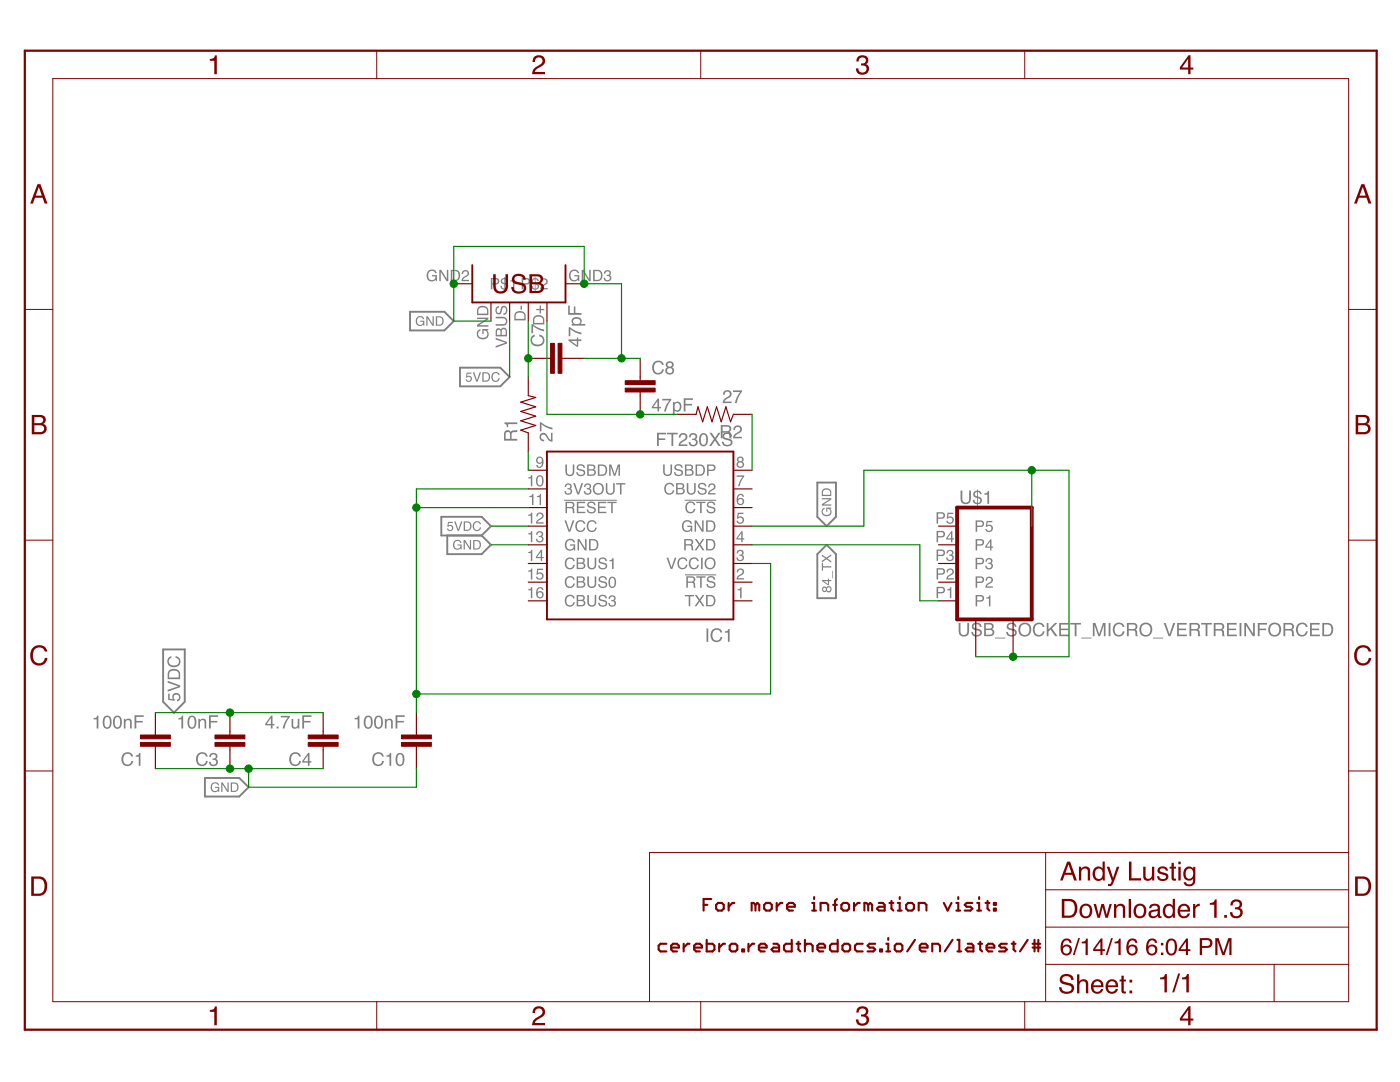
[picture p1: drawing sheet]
<?xml version="1.0" encoding="utf-8"?>
<!DOCTYPE eagle SYSTEM "eagle.dtd">
<!--
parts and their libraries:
SparkFun-Passives: Licensing: Creative Commons ShareAlike 4.0 International - https://creativecommons.org/licenses/by-sa/4.0
-->
<eagle version="7.3.0">
<drawing>
<settings>
<setting alwaysvectorfont="no"/>
<setting verticaltext="up"/>
</settings>
<grid distance="0.1" unitdist="inch" unit="inch" style="lines" multiple="1" display="no" altdistance="0.01" altunitdist="inch" altunit="inch"/>
<schematic xreflabel="%F%N/%S.%C%R" xrefpart="/%S.%C%R">
<libraries>
<library name="ftdichip">
<symbols>
<symbol name="FT230X">
<pin name="TXD" x="-15.24" y="7.62" length="short" direction="out"/>
<pin name="!RTS" x="-15.24" y="5.08" length="short" direction="out"/>
<pin name="VCCIO" x="-15.24" y="2.54" length="short" direction="pwr"/>
<pin name="RXD" x="-15.24" y="0" length="short" direction="in"/>
<pin name="GND" x="-15.24" y="-2.54" length="short" direction="pwr"/>
<pin name="!CTS" x="-15.24" y="-5.08" length="short" direction="in"/>
<pin name="CBUS2" x="-15.24" y="-7.62" length="short"/>
<pin name="USBDP" x="-15.24" y="-10.16" length="short" direction="in"/>
<pin name="USBDM" x="15.24" y="-10.16" length="short" direction="in" rot="R180"/>
<pin name="3V3OUT" x="15.24" y="-7.62" length="short" direction="out" rot="R180"/>
<pin name="!RESET" x="15.24" y="-5.08" length="short" direction="in" rot="R180"/>
<pin name="VCC" x="15.24" y="-2.54" length="short" direction="pwr" rot="R180"/>
<pin name="GND@1" x="15.24" y="0" length="short" direction="pwr" rot="R180"/>
<pin name="CBUS1" x="15.24" y="2.54" length="short" rot="R180"/>
<pin name="CBUS0" x="15.24" y="5.08" length="short" rot="R180"/>
<pin name="CBUS3" x="15.24" y="7.62" length="short" rot="R180"/>
<wire x1="-12.7" y1="-12.7" x2="12.7" y2="-12.7" width="0.254" layer="94"/>
<wire x1="12.7" y1="-12.7" x2="12.7" y2="10.16" width="0.254" layer="94"/>
<wire x1="12.7" y1="10.16" x2="-12.7" y2="10.16" width="0.254" layer="94"/>
<wire x1="-12.7" y1="10.16" x2="-12.7" y2="-12.7" width="0.254" layer="94"/>
<text x="-12.7" y="11.43" size="1.778" layer="95">&gt;NAME</text>
<text x="-12.7" y="-15.24" size="1.778" layer="96">&gt;VALUE</text>
</symbol>
</symbols>
<devicesets>
<deviceset name="FT230X" prefix="IC">
<gates>
<gate name="G$1" symbol="FT230X" x="0" y="0"/>
</gates>
<devices>
<device name="S" package="SSOP16">
<connects>
<connect gate="G$1" pin="!CTS" pad="6"/>
<connect gate="G$1" pin="!RESET" pad="11"/>
<connect gate="G$1" pin="!RTS" pad="2"/>
<connect gate="G$1" pin="3V3OUT" pad="10"/>
<connect gate="G$1" pin="CBUS0" pad="15"/>
<connect gate="G$1" pin="CBUS1" pad="14"/>
<connect gate="G$1" pin="CBUS2" pad="7"/>
<connect gate="G$1" pin="CBUS3" pad="16"/>
<connect gate="G$1" pin="GND" pad="5"/>
<connect gate="G$1" pin="GND@1" pad="13"/>
<connect gate="G$1" pin="RXD" pad="4"/>
<connect gate="G$1" pin="TXD" pad="1"/>
<connect gate="G$1" pin="USBDM" pad="9"/>
<connect gate="G$1" pin="USBDP" pad="8"/>
<connect gate="G$1" pin="VCC" pad="12"/>
<connect gate="G$1" pin="VCCIO" pad="3"/>
</connects>
<technologies>
<technology name=""/>
</technologies>
</device>
<device name="Q" package="QFN16">
<connects>
<connect gate="G$1" pin="!CTS" pad="4"/>
<connect gate="G$1" pin="!RESET" pad="9"/>
<connect gate="G$1" pin="!RTS" pad="16"/>
<connect gate="G$1" pin="3V3OUT" pad="8"/>
<connect gate="G$1" pin="CBUS0" pad="12"/>
<connect gate="G$1" pin="CBUS1" pad="11"/>
<connect gate="G$1" pin="CBUS2" pad="5"/>
<connect gate="G$1" pin="CBUS3" pad="14"/>
<connect gate="G$1" pin="GND" pad="3"/>
<connect gate="G$1" pin="GND@1" pad="13"/>
<connect gate="G$1" pin="RXD" pad="2"/>
<connect gate="G$1" pin="TXD" pad="15"/>
<connect gate="G$1" pin="USBDM" pad="7"/>
<connect gate="G$1" pin="USBDP" pad="6"/>
<connect gate="G$1" pin="VCC" pad="10"/>
<connect gate="G$1" pin="VCCIO" pad="1"/>
</connects>
<technologies>
<technology name=""/>
</technologies>
</device>
</devices>
</deviceset>
</devicesets>
</library>
<library name="Andy-library">
<symbols>
<symbol name="USB">
<wire x1="5.08" y1="10.16" x2="0" y2="10.16" width="0.254" layer="94"/>
<wire x1="0" y1="10.16" x2="0" y2="-2.54" width="0.254" layer="94"/>
<wire x1="0" y1="-2.54" x2="5.08" y2="-2.54" width="0.254" layer="94"/>
<text x="3.81" y="0" size="2.54" layer="94" rot="R90">USB</text>
<pin name="D+" x="-2.54" y="7.62" visible="pad" length="short"/>
<pin name="D-" x="-2.54" y="5.08" visible="pad" length="short"/>
<pin name="VBUS" x="-2.54" y="2.54" visible="pad" length="short"/>
<pin name="GND" x="-2.54" y="0" visible="pad" length="short"/>
<pin name="P$1" x="2.54" y="-5.08" length="short" rot="R90"/>
<pin name="P$2" x="2.54" y="12.7" length="short" rot="R270"/>
</symbol>
<symbol name="RESISTOR">
<wire x1="-2.54" y1="0" x2="-2.159" y2="1.016" width="0.1524" layer="94"/>
<wire x1="-2.159" y1="1.016" x2="-1.524" y2="-1.016" width="0.1524" layer="94"/>
<wire x1="-1.524" y1="-1.016" x2="-0.889" y2="1.016" width="0.1524" layer="94"/>
<wire x1="-0.889" y1="1.016" x2="-0.254" y2="-1.016" width="0.1524" layer="94"/>
<wire x1="-0.254" y1="-1.016" x2="0.381" y2="1.016" width="0.1524" layer="94"/>
<wire x1="0.381" y1="1.016" x2="1.016" y2="-1.016" width="0.1524" layer="94"/>
<wire x1="1.016" y1="-1.016" x2="1.651" y2="1.016" width="0.1524" layer="94"/>
<wire x1="1.651" y1="1.016" x2="2.286" y2="-1.016" width="0.1524" layer="94"/>
<wire x1="2.286" y1="-1.016" x2="2.54" y2="0" width="0.1524" layer="94"/>
<text x="-3.81" y="1.4986" size="1.778" layer="95">&gt;NAME</text>
<text x="-3.81" y="-3.302" size="1.778" layer="96">&gt;VALUE</text>
<pin name="2" x="5.08" y="0" visible="off" length="short" direction="pas" swaplevel="1" rot="R180"/>
<pin name="1" x="-5.08" y="0" visible="off" length="short" direction="pas" swaplevel="1"/>
</symbol>
<symbol name="MICRO-SOCKET">
<wire x1="-5.08" y1="7.62" x2="-5.08" y2="-7.62" width="0.508" layer="94"/>
<wire x1="-5.08" y1="-7.62" x2="5.08" y2="-7.62" width="0.508" layer="94"/>
<wire x1="5.08" y1="-7.62" x2="5.08" y2="7.62" width="0.508" layer="94"/>
<wire x1="5.08" y1="7.62" x2="-5.08" y2="7.62" width="0.508" layer="94"/>
<text x="-4.826" y="8.128" size="1.778" layer="95">&gt;NAME</text>
<text x="-5.08" y="-9.906" size="1.778" layer="96">&gt;VALUE</text>
<pin name="P4" x="-7.62" y="2.54" length="short"/>
<pin name="P1" x="-7.62" y="-5.08" length="short"/>
<pin name="P5" x="-7.62" y="5.08" length="short"/>
<pin name="P2" x="-7.62" y="-2.54" length="short"/>
<pin name="P3" x="-7.62" y="0" length="short"/>
<pin name="P$1" x="2.54" y="-12.7" visible="off" length="middle" rot="R90"/>
<pin name="P$2" x="-2.54" y="-12.7" visible="off" length="middle" rot="R90"/>
</symbol>
</symbols>
<devicesets>
<deviceset name="USB" prefix="JP">
<gates>
<gate name="G$1" symbol="USB" x="0" y="0"/>
</gates>
<devices>
<device name="-A-H" package="USB-A-H">
<connects>
<connect gate="G$1" pin="D+" pad="D+"/>
<connect gate="G$1" pin="D-" pad="D-"/>
<connect gate="G$1" pin="GND" pad="GND"/>
<connect gate="G$1" pin="P$1" pad="GND2"/>
<connect gate="G$1" pin="P$2" pad="GND3"/>
<connect gate="G$1" pin="VBUS" pad="VBUS"/>
</connects>
<technologies>
<technology name=""/>
</technologies>
</device>
</devices>
</deviceset>
<deviceset name="RESISTOR" prefix="R" uservalue="yes">
<gates>
<gate name="G$1" symbol="RESISTOR" x="0" y="0"/>
</gates>
<devices>
<device name="1206" package="1206">
<connects>
<connect gate="G$1" pin="1" pad="1"/>
<connect gate="G$1" pin="2" pad="2"/>
</connects>
<technologies>
<technology name=""/>
</technologies>
</device>
<device name="AXIAL-0.3" package="AXIAL-0.3">
<connects>
<connect gate="G$1" pin="1" pad="P$1"/>
<connect gate="G$1" pin="2" pad="P$2"/>
</connects>
<technologies>
<technology name=""/>
</technologies>
</device>
<device name="2010" package="R2010">
<connects>
<connect gate="G$1" pin="1" pad="1"/>
<connect gate="G$1" pin="2" pad="2"/>
</connects>
<technologies>
<technology name=""/>
</technologies>
</device>
<device name="0805-RES" package="0805">
<connects>
<connect gate="G$1" pin="1" pad="1"/>
<connect gate="G$1" pin="2" pad="2"/>
</connects>
<technologies>
<technology name=""/>
</technologies>
</device>
<device name="0603-RES" package="0603-RES">
<connects>
<connect gate="G$1" pin="1" pad="1"/>
<connect gate="G$1" pin="2" pad="2"/>
</connects>
<technologies>
<technology name=""/>
</technologies>
</device>
<device name="0402-RES" package="0402-RES">
<connects>
<connect gate="G$1" pin="1" pad="1"/>
<connect gate="G$1" pin="2" pad="2"/>
</connects>
<technologies>
<technology name=""/>
</technologies>
</device>
<device name="PTH-1/6W" package="1/6W-RES">
<connects>
<connect gate="G$1" pin="1" pad="1"/>
<connect gate="G$1" pin="2" pad="2"/>
</connects>
<technologies>
<technology name=""/>
</technologies>
</device>
<device name="2512" package="R2512">
<connects>
<connect gate="G$1" pin="1" pad="1"/>
<connect gate="G$1" pin="2" pad="2"/>
</connects>
<technologies>
<technology name=""/>
</technologies>
</device>
<device name="PTH-1/4W" package="AXIAL-0.4">
<connects>
<connect gate="G$1" pin="1" pad="P$1"/>
<connect gate="G$1" pin="2" pad="P$2"/>
</connects>
<technologies>
<technology name=""/>
</technologies>
</device>
<device name="PTH-1/2W" package="AXIAL-0.5">
<connects>
<connect gate="G$1" pin="1" pad="P$1"/>
<connect gate="G$1" pin="2" pad="P$2"/>
</connects>
<technologies>
<technology name=""/>
</technologies>
</device>
<device name="PTH-1W" package="AXIAL-0.6">
<connects>
<connect gate="G$1" pin="1" pad="P$1"/>
<connect gate="G$1" pin="2" pad="P$2"/>
</connects>
<technologies>
<technology name=""/>
</technologies>
</device>
<device name="PTH-2W" package="AXIAL-0.8">
<connects>
<connect gate="G$1" pin="1" pad="P$1"/>
<connect gate="G$1" pin="2" pad="P$2"/>
</connects>
<technologies>
<technology name=""/>
</technologies>
</device>
<device name="KIT" package="AXIAL-0.3-KIT">
<connects>
<connect gate="G$1" pin="1" pad="P$1"/>
<connect gate="G$1" pin="2" pad="P$2"/>
</connects>
<technologies>
<technology name=""/>
</technologies>
</device>
<device name="EZ" package="AXIAL-0.3EZ">
<connects>
<connect gate="G$1" pin="1" pad="P$1"/>
<connect gate="G$1" pin="2" pad="P$2"/>
</connects>
<technologies>
<technology name=""/>
</technologies>
</device>
</devices>
</deviceset>
<deviceset name="USB_SOCKET_MICRO_VERT">
<gates>
<gate name="G$1" symbol="MICRO-SOCKET" x="0" y="0"/>
</gates>
<devices>
<device name="" package="USB_VERT_MICRO_SMD">
<connects>
<connect gate="G$1" pin="P$1" pad="P$1"/>
<connect gate="G$1" pin="P$2" pad="P$2 P$3"/>
<connect gate="G$1" pin="P1" pad="P1"/>
<connect gate="G$1" pin="P2" pad="P2"/>
<connect gate="G$1" pin="P3" pad="P3"/>
<connect gate="G$1" pin="P4" pad="P4"/>
<connect gate="G$1" pin="P5" pad="P5"/>
</connects>
<technologies>
<technology name=""/>
</technologies>
</device>
<device name="HORIZONTAL" package="USB_HORZ_MICRO_SMD">
<connects>
<connect gate="G$1" pin="P$1" pad="G1"/>
<connect gate="G$1" pin="P$2" pad="G2"/>
<connect gate="G$1" pin="P1" pad="P1"/>
<connect gate="G$1" pin="P2" pad="P2"/>
<connect gate="G$1" pin="P3" pad="P3"/>
<connect gate="G$1" pin="P4" pad="P4"/>
<connect gate="G$1" pin="P5" pad="P5"/>
</connects>
<technologies>
<technology name=""/>
</technologies>
</device>
<device name="REINFORCED" package="USB_HORZ_REINFORCED_MICRO">
<connects>
<connect gate="G$1" pin="P$1" pad="G1 G2"/>
<connect gate="G$1" pin="P$2" pad="P$1 P$2"/>
<connect gate="G$1" pin="P1" pad="P1"/>
<connect gate="G$1" pin="P2" pad="P2"/>
<connect gate="G$1" pin="P3" pad="P3"/>
<connect gate="G$1" pin="P4" pad="P4"/>
<connect gate="G$1" pin="P5" pad="P5"/>
</connects>
<technologies>
<technology name=""/>
</technologies>
</device>
</devices>
</deviceset>
</devicesets>
</library>
<library name="SparkFun-Passives">
<symbols>
<symbol name="CAP">
<wire x1="0" y1="2.54" x2="0" y2="2.032" width="0.1524" layer="94"/>
<wire x1="0" y1="0" x2="0" y2="0.508" width="0.1524" layer="94"/>
<text x="1.524" y="2.921" size="1.778" layer="95">&gt;NAME</text>
<text x="1.524" y="-2.159" size="1.778" layer="96">&gt;VALUE</text>
<rectangle x1="-2.032" y1="0.508" x2="2.032" y2="1.016" layer="94"/>
<rectangle x1="-2.032" y1="1.524" x2="2.032" y2="2.032" layer="94"/>
<pin name="1" x="0" y="5.08" visible="off" length="short" direction="pas" swaplevel="1" rot="R270"/>
<pin name="2" x="0" y="-2.54" visible="off" length="short" direction="pas" swaplevel="1" rot="R90"/>
</symbol>
</symbols>
<devicesets>
<deviceset name="CAP" prefix="C" uservalue="yes">
<gates>
<gate name="G$1" symbol="CAP" x="0" y="0"/>
</gates>
<devices>
<device name="PTH" package="CAP-PTH-SMALL">
<connects>
<connect gate="G$1" pin="1" pad="1"/>
<connect gate="G$1" pin="2" pad="2"/>
</connects>
<technologies>
<technology name=""/>
</technologies>
</device>
<device name="PTH2" package="CAP-PTH-SMALL2">
<connects>
<connect gate="G$1" pin="1" pad="1"/>
<connect gate="G$1" pin="2" pad="2"/>
</connects>
<technologies>
<technology name=""/>
</technologies>
</device>
<device name="0805" package="0805">
<connects>
<connect gate="G$1" pin="1" pad="1"/>
<connect gate="G$1" pin="2" pad="2"/>
</connects>
<technologies>
<technology name=""/>
</technologies>
</device>
<device name="PTH3" package="CAP-PTH-LARGE">
<connects>
<connect gate="G$1" pin="1" pad="1"/>
<connect gate="G$1" pin="2" pad="2"/>
</connects>
<technologies>
<technology name=""/>
</technologies>
</device>
<device name="SMD" package="GRM43D">
<connects>
<connect gate="G$1" pin="1" pad="A"/>
<connect gate="G$1" pin="2" pad="C"/>
</connects>
<technologies>
<technology name=""/>
</technologies>
</device>
<device name="0603-CAP" package="0603-CAP">
<connects>
<connect gate="G$1" pin="1" pad="1"/>
<connect gate="G$1" pin="2" pad="2"/>
</connects>
<technologies>
<technology name=""/>
</technologies>
</device>
<device name="0402-CAP" package="0402-CAP">
<connects>
<connect gate="G$1" pin="1" pad="1"/>
<connect gate="G$1" pin="2" pad="2"/>
</connects>
<technologies>
<technology name=""/>
</technologies>
</device>
<device name="PTH1" package="CAP-PTH-5MM">
<connects>
<connect gate="G$1" pin="1" pad="1"/>
<connect gate="G$1" pin="2" pad="2"/>
</connects>
<technologies>
<technology name=""/>
</technologies>
</device>
<device name="_" package="AXIAL-5MM">
<connects>
<connect gate="G$1" pin="1" pad="P$1"/>
<connect gate="G$1" pin="2" pad="P$2"/>
</connects>
<technologies>
<technology name=""/>
</technologies>
</device>
<device name="1210" package="1210">
<connects>
<connect gate="G$1" pin="1" pad="1"/>
<connect gate="G$1" pin="2" pad="2"/>
</connects>
<technologies>
<technology name=""/>
</technologies>
</device>
<device name="1206" package="1206">
<connects>
<connect gate="G$1" pin="1" pad="1"/>
<connect gate="G$1" pin="2" pad="2"/>
</connects>
<technologies>
<technology name=""/>
</technologies>
</device>
<device name="ASMD" package="CTZ3">
<connects>
<connect gate="G$1" pin="1" pad="+"/>
<connect gate="G$1" pin="2" pad="-"/>
</connects>
<technologies>
<technology name=""/>
</technologies>
</device>
<device name="KIT" package="CAP-PTH-SMALL-KIT">
<connects>
<connect gate="G$1" pin="1" pad="1"/>
<connect gate="G$1" pin="2" pad="2"/>
</connects>
<technologies>
<technology name=""/>
</technologies>
</device>
<device name="EZ" package="CAP-PTH-SMALLEZ">
<connects>
<connect gate="G$1" pin="1" pad="1"/>
<connect gate="G$1" pin="2" pad="2"/>
</connects>
<technologies>
<technology name=""/>
</technologies>
</device>
</devices>
</deviceset>
</devicesets>
</library>
<library name="frames">
<symbols>
<symbol name="A5L-LOC">
<wire x1="85.09" y1="3.81" x2="85.09" y2="24.13" width="0.1016" layer="94"/>
<wire x1="85.09" y1="24.13" x2="139.065" y2="24.13" width="0.1016" layer="94"/>
<wire x1="139.065" y1="24.13" x2="180.34" y2="24.13" width="0.1016" layer="94"/>
<wire x1="170.18" y1="3.81" x2="170.18" y2="8.89" width="0.1016" layer="94"/>
<wire x1="170.18" y1="8.89" x2="180.34" y2="8.89" width="0.1016" layer="94"/>
<wire x1="170.18" y1="8.89" x2="139.065" y2="8.89" width="0.1016" layer="94"/>
<wire x1="139.065" y1="8.89" x2="139.065" y2="3.81" width="0.1016" layer="94"/>
<wire x1="139.065" y1="8.89" x2="139.065" y2="13.97" width="0.1016" layer="94"/>
<wire x1="139.065" y1="13.97" x2="180.34" y2="13.97" width="0.1016" layer="94"/>
<wire x1="139.065" y1="13.97" x2="139.065" y2="19.05" width="0.1016" layer="94"/>
<wire x1="139.065" y1="19.05" x2="180.34" y2="19.05" width="0.1016" layer="94"/>
<wire x1="139.065" y1="19.05" x2="139.065" y2="24.13" width="0.1016" layer="94"/>
<text x="140.97" y="15.24" size="2.54" layer="94">&gt;DRAWING_NAME</text>
<text x="140.97" y="10.16" size="2.286" layer="94">&gt;LAST_DATE_TIME</text>
<text x="154.305" y="5.08" size="2.54" layer="94">&gt;SHEET</text>
<text x="140.716" y="4.953" size="2.54" layer="94">Sheet:</text>
<frame x1="0" y1="0" x2="184.15" y2="133.35" columns="4" rows="4" layer="94"/>
<text x="140.97" y="20.32" size="2.54" layer="94">Andy Lustig</text>
<text x="112.522" y="14.224" size="1.8542" layer="94" font="vector" ratio="15" align="center">For more information visit:

cerebro.readthedocs.io/en/latest/#</text>
</symbol>
</symbols>
<devicesets>
<deviceset name="A5L-LOC" prefix="FRAME" uservalue="yes">
<gates>
<gate name="G$1" symbol="A5L-LOC" x="0" y="0"/>
</gates>
<devices>
<device name="">
<technologies>
<technology name=""/>
</technologies>
</device>
</devices>
</deviceset>
</devicesets>
</library>
</libraries>
<attributes>
</attributes>
<variantdefs>
</variantdefs>
<classes>
<class number="0" name="default" width="0" drill="0">
</class>
</classes>
<parts>
<part name="IC1" library="ftdichip" deviceset="FT230X" device="S"/>
<part name="JP1" library="Andy-library" deviceset="USB" device="-A-H"/>
<part name="C7" library="SparkFun-Passives" deviceset="CAP" device="0805" value="47pF"/>
<part name="C8" library="SparkFun-Passives" deviceset="CAP" device="0805" value="47pF"/>
<part name="C1" library="SparkFun-Passives" deviceset="CAP" device="0805" value="100nF"/>
<part name="C3" library="SparkFun-Passives" deviceset="CAP" device="0805" value="10nF"/>
<part name="C4" library="SparkFun-Passives" deviceset="CAP" device="0805" value="4.7uF"/>
<part name="C10" library="SparkFun-Passives" deviceset="CAP" device="0805" value="100nF"/>
<part name="R1" library="Andy-library" deviceset="RESISTOR" device="0805-RES" value="27"/>
<part name="R2" library="Andy-library" deviceset="RESISTOR" device="0805-RES" value="27"/>
<part name="U$1" library="Andy-library" deviceset="USB_SOCKET_MICRO_VERT" device="REINFORCED"/>
<part name="FRAME1" library="frames" deviceset="A5L-LOC" device=""/>
</parts>
<sheets>
<sheet>
<plain>
</plain>
<instances>
<instance part="IC1" gate="G$1" x="17.78" y="-22.86" rot="R180"/>
<instance part="JP1" gate="G$1" x="-2.54" y="10.16" rot="MR90"/>
<instance part="C7" gate="G$1" x="7.62" y="2.54" rot="R90"/>
<instance part="C8" gate="G$1" x="17.78" y="-2.54"/>
<instance part="C1" gate="G$1" x="-48.26" y="-48.26" rot="R180"/>
<instance part="C3" gate="G$1" x="-38.1" y="-48.26" rot="R180"/>
<instance part="C4" gate="G$1" x="-25.4" y="-48.26" rot="R180"/>
<instance part="C10" gate="G$1" x="-12.7" y="-48.26" rot="R180"/>
<instance part="R1" gate="G$1" x="2.54" y="-5.08" rot="R90"/>
<instance part="R2" gate="G$1" x="27.94" y="-5.08" rot="R180"/>
<instance part="U$1" gate="G$1" x="66.04" y="-25.4"/>
<instance part="FRAME1" gate="G$1" x="-66.04" y="-88.9"/>
</instances>
<busses>
</busses>
<nets>
<net name="GND" class="0">
<segment>
<wire x1="-12.7" y1="-53.34" x2="-12.7" y2="-55.88" width="0.1524" layer="91"/>
<wire x1="-48.26" y1="-53.34" x2="-38.1" y2="-53.34" width="0.1524" layer="91"/>
<wire x1="-38.1" y1="-53.34" x2="-35.56" y2="-53.34" width="0.1524" layer="91"/>
<wire x1="-35.56" y1="-53.34" x2="-35.56" y2="-55.88" width="0.1524" layer="91"/>
<junction x="-35.56" y="-53.34"/>
<wire x1="-35.56" y1="-53.34" x2="-25.4" y2="-53.34" width="0.1524" layer="91"/>
<label x="-35.56" y="-55.88" size="1.27" layer="95" rot="R180" xref="yes"/>
<wire x1="-12.7" y1="-55.88" x2="-35.56" y2="-55.88" width="0.1524" layer="91"/>
<pinref part="C1" gate="G$1" pin="1"/>
<pinref part="C3" gate="G$1" pin="1"/>
<junction x="-38.1" y="-53.34"/>
<pinref part="C4" gate="G$1" pin="1"/>
<pinref part="C10" gate="G$1" pin="1"/>
</segment>
<segment>
<pinref part="IC1" gate="G$1" pin="GND@1"/>
<wire x1="2.54" y1="-22.86" x2="-2.54" y2="-22.86" width="0.1524" layer="91"/>
<label x="-2.54" y="-22.86" size="1.27" layer="95" rot="R180" xref="yes"/>
</segment>
<segment>
<pinref part="IC1" gate="G$1" pin="GND"/>
<label x="43.18" y="-20.32" size="1.27" layer="95" rot="R90" xref="yes"/>
<wire x1="33.02" y1="-20.32" x2="48.26" y2="-20.32" width="0.1524" layer="91"/>
<wire x1="48.26" y1="-20.32" x2="48.26" y2="-12.7" width="0.1524" layer="91"/>
<wire x1="48.26" y1="-12.7" x2="71.12" y2="-12.7" width="0.1524" layer="91"/>
<wire x1="71.12" y1="-12.7" x2="71.12" y2="-20.32" width="0.1524" layer="91"/>
<wire x1="63.5" y1="-38.1" x2="68.58" y2="-38.1" width="0.1524" layer="91"/>
<wire x1="68.58" y1="-38.1" x2="76.2" y2="-38.1" width="0.1524" layer="91"/>
<wire x1="76.2" y1="-38.1" x2="76.2" y2="-12.7" width="0.1524" layer="91"/>
<wire x1="76.2" y1="-12.7" x2="71.12" y2="-12.7" width="0.1524" layer="91"/>
<junction x="71.12" y="-12.7"/>
<pinref part="U$1" gate="G$1" pin="P$1"/>
<junction x="68.58" y="-38.1"/>
<pinref part="U$1" gate="G$1" pin="P$2"/>
</segment>
<segment>
<pinref part="JP1" gate="G$1" pin="P$2"/>
<wire x1="10.16" y1="12.7" x2="10.16" y2="17.78" width="0.1524" layer="91"/>
<pinref part="JP1" gate="G$1" pin="P$1"/>
<wire x1="10.16" y1="17.78" x2="-7.62" y2="17.78" width="0.1524" layer="91"/>
<wire x1="-7.62" y1="17.78" x2="-7.62" y2="12.7" width="0.1524" layer="91"/>
<wire x1="-7.62" y1="12.7" x2="-7.62" y2="7.62" width="0.1524" layer="91"/>
<junction x="-7.62" y="12.7"/>
<pinref part="JP1" gate="G$1" pin="GND"/>
<wire x1="-2.54" y1="7.62" x2="-7.62" y2="7.62" width="0.1524" layer="91"/>
<label x="-7.62" y="7.62" size="1.27" layer="95" rot="R180" xref="yes"/>
<wire x1="10.16" y1="2.54" x2="15.24" y2="2.54" width="0.1524" layer="91"/>
<wire x1="15.24" y1="2.54" x2="17.78" y2="2.54" width="0.1524" layer="91"/>
<wire x1="15.24" y1="2.54" x2="15.24" y2="12.7" width="0.1524" layer="91"/>
<junction x="15.24" y="2.54"/>
<wire x1="15.24" y1="12.7" x2="10.16" y2="12.7" width="0.1524" layer="91"/>
<junction x="10.16" y="12.7"/>
<pinref part="C7" gate="G$1" pin="2"/>
<pinref part="C8" gate="G$1" pin="1"/>
</segment>
</net>
<net name="5VDC" class="0">
<segment>
<wire x1="-48.26" y1="-45.72" x2="-38.1" y2="-45.72" width="0.1524" layer="91"/>
<pinref part="C1" gate="G$1" pin="2"/>
<pinref part="C3" gate="G$1" pin="2"/>
<wire x1="-38.1" y1="-45.72" x2="-25.4" y2="-45.72" width="0.1524" layer="91"/>
<junction x="-38.1" y="-45.72"/>
<pinref part="C4" gate="G$1" pin="2"/>
<label x="-45.72" y="-45.72" size="1.6764" layer="95" rot="R90" xref="yes"/>
</segment>
<segment>
<pinref part="IC1" gate="G$1" pin="VCC"/>
<wire x1="2.54" y1="-20.32" x2="-2.54" y2="-20.32" width="0.1524" layer="91"/>
<label x="-2.54" y="-20.32" size="1.27" layer="95" rot="R180" xref="yes"/>
</segment>
<segment>
<label x="0" y="0" size="1.27" layer="95" rot="R180" xref="yes"/>
<pinref part="JP1" gate="G$1" pin="VBUS"/>
<wire x1="0" y1="7.62" x2="0" y2="0" width="0.1524" layer="91"/>
</segment>
</net>
<net name="84_TX" class="0">
<segment>
<label x="43.18" y="-22.86" size="1.27" layer="95" rot="R270" xref="yes"/>
<pinref part="IC1" gate="G$1" pin="RXD"/>
<wire x1="55.88" y1="-22.86" x2="33.02" y2="-22.86" width="0.1524" layer="91"/>
<wire x1="55.88" y1="-22.86" x2="55.88" y2="-30.48" width="0.1524" layer="91"/>
<pinref part="U$1" gate="G$1" pin="P1"/>
<wire x1="55.88" y1="-30.48" x2="58.42" y2="-30.48" width="0.1524" layer="91"/>
</segment>
</net>
<net name="N$16" class="0">
<segment>
<wire x1="-12.7" y1="-45.72" x2="-12.7" y2="-43.18" width="0.1524" layer="91"/>
<pinref part="IC1" gate="G$1" pin="3V3OUT"/>
<wire x1="-12.7" y1="-43.18" x2="-12.7" y2="-17.78" width="0.1524" layer="91"/>
<wire x1="-12.7" y1="-17.78" x2="-12.7" y2="-15.24" width="0.1524" layer="91"/>
<wire x1="2.54" y1="-15.24" x2="-12.7" y2="-15.24" width="0.1524" layer="91"/>
<pinref part="IC1" gate="G$1" pin="!RESET"/>
<wire x1="2.54" y1="-17.78" x2="-12.7" y2="-17.78" width="0.1524" layer="91"/>
<junction x="-12.7" y="-17.78"/>
<pinref part="IC1" gate="G$1" pin="VCCIO"/>
<wire x1="33.02" y1="-25.4" x2="35.56" y2="-25.4" width="0.1524" layer="91"/>
<wire x1="35.56" y1="-25.4" x2="35.56" y2="-43.18" width="0.1524" layer="91"/>
<wire x1="35.56" y1="-43.18" x2="-12.7" y2="-43.18" width="0.1524" layer="91"/>
<junction x="-12.7" y="-43.18"/>
<pinref part="C10" gate="G$1" pin="2"/>
</segment>
</net>
<net name="N$13" class="0">
<segment>
<pinref part="IC1" gate="G$1" pin="USBDM"/>
<wire x1="2.54" y1="-10.16" x2="2.54" y2="-12.7" width="0.1524" layer="91"/>
<pinref part="R1" gate="G$1" pin="1"/>
</segment>
</net>
<net name="N$18" class="0">
<segment>
<pinref part="IC1" gate="G$1" pin="USBDP"/>
<wire x1="33.02" y1="-5.08" x2="33.02" y2="-12.7" width="0.1524" layer="91"/>
<pinref part="R2" gate="G$1" pin="1"/>
</segment>
</net>
<net name="D+" class="0">
<segment>
<pinref part="JP1" gate="G$1" pin="D+"/>
<wire x1="22.86" y1="-5.08" x2="17.78" y2="-5.08" width="0.1524" layer="91"/>
<wire x1="17.78" y1="-5.08" x2="5.08" y2="-5.08" width="0.1524" layer="91"/>
<wire x1="5.08" y1="7.62" x2="5.08" y2="-5.08" width="0.1524" layer="91"/>
<pinref part="C8" gate="G$1" pin="2"/>
<junction x="17.78" y="-5.08"/>
<pinref part="R2" gate="G$1" pin="2"/>
</segment>
</net>
<net name="N$1" class="0">
<segment>
<pinref part="JP1" gate="G$1" pin="D-"/>
<wire x1="2.54" y1="7.62" x2="2.54" y2="2.54" width="0.1524" layer="91"/>
<pinref part="C7" gate="G$1" pin="1"/>
<wire x1="2.54" y1="2.54" x2="2.54" y2="0" width="0.1524" layer="91"/>
<junction x="2.54" y="2.54"/>
<pinref part="R1" gate="G$1" pin="2"/>
</segment>
</net>
</nets>
</sheet>
</sheets>
</schematic>
</drawing>
<compatibility>
<note version="6.3" minversion="6.2.2" severity="warning">
Since Version 6.2.2 text objects can contain more than one line,
which will not be processed correctly with this version.
</note>
</compatibility>
</eagle>
